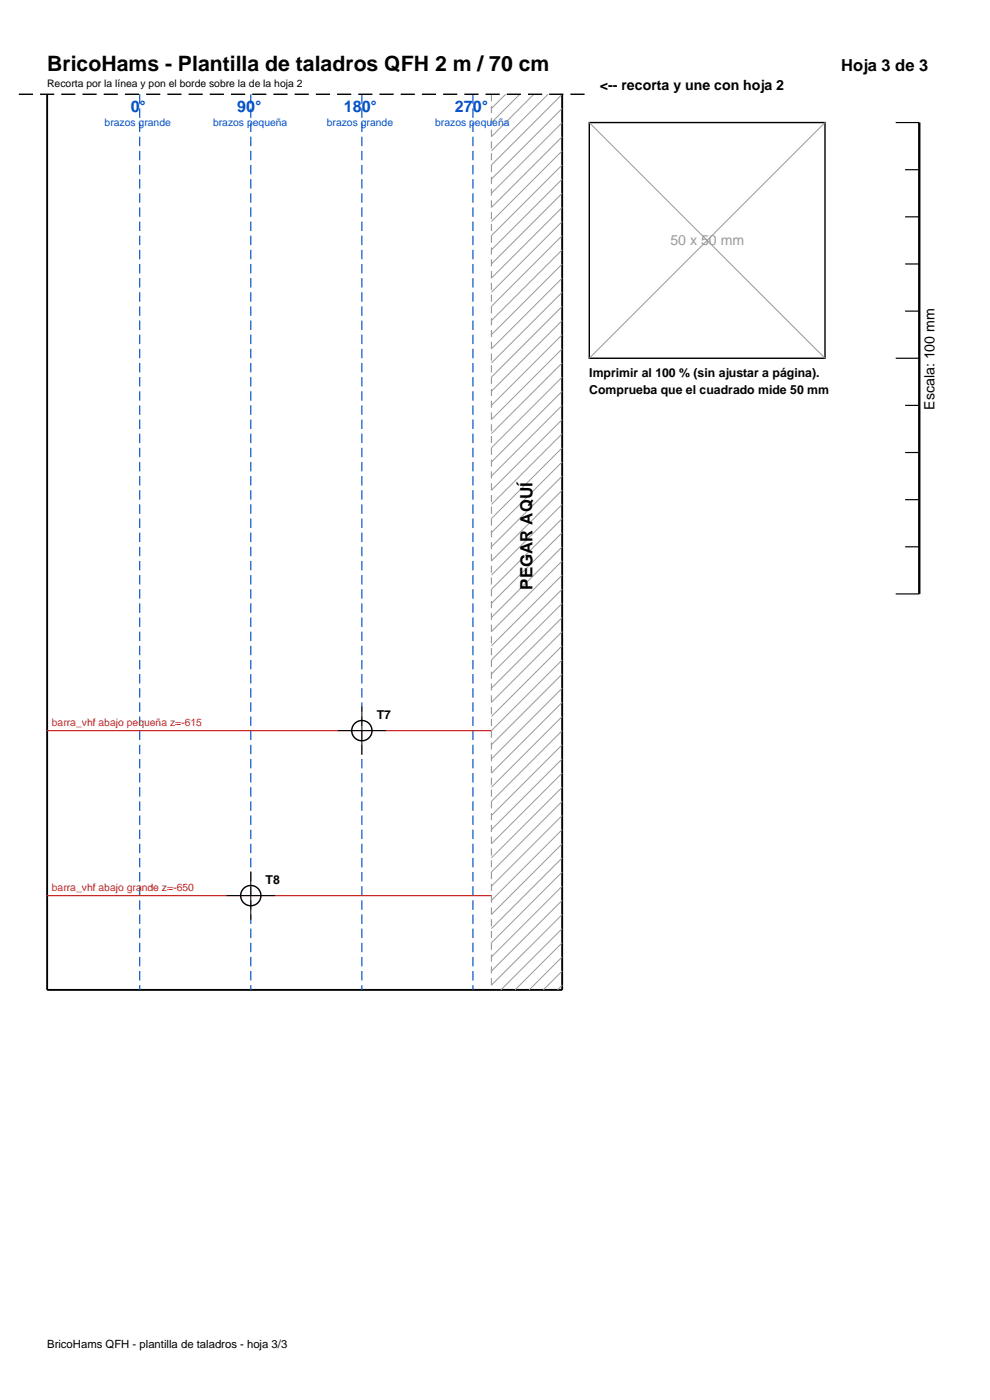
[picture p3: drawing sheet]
<svg xmlns="http://www.w3.org/2000/svg" width="210mm" height="297mm" viewBox="0 0 210 297" stroke-linecap="round" stroke-linejoin="round" font-family="sans-serif">
<path d="M10 20v190h109.2v-190" fill="none" stroke="#000" stroke-width=".4"/>
<path d="M104.2 20v190" fill="none" stroke="#9a9a9a" stroke-width=".25" stroke-dasharray="1.5 1" stroke-linecap="butt"/>
<g fill="none" stroke="#9a9a9a" stroke-width=".21">
<path d="M107.2 20l-3 3M110.2 20l-6 6M113.2 20l-9 9M116.2 20l-12 12M119.2 20l-15 15M119.2 23l-15 15M119.2 26l-15 15M119.2 29l-15 15M119.2 32l-15 15M119.2 35l-15 15M119.2 38l-15 15M125 26l50 50"/>
<path d="M175 26l-50 50M119.2 41l-15 15M119.2 44l-15 15M119.2 47l-15 15M119.2 50l-15 15M119.2 53l-15 15M119.2 56l-15 15M119.2 59l-15 15M119.2 62l-15 15M119.2 65l-15 15M119.2 68l-15 15M119.2 71l-15 15"/>
<path d="M119.2 74l-15 15M119.2 77l-15 15M119.2 80l-15 15M119.2 83l-15 15M119.2 86l-15 15M119.2 89l-15 15M119.2 92l-15 15M119.2 95l-15 15M119.2 98l-15 15M119.2 101l-15 15M119.2 104l-15 15M119.2 107l-15 15"/>
<path d="M119.2 110l-15 15M119.2 113l-15 15M119.2 116l-15 15M119.2 119l-15 15M119.2 122l-15 15M119.2 125l-15 15M119.2 128l-15 15M119.2 131l-15 15M119.2 134l-15 15M119.2 137l-15 15M119.2 140l-15 15M119.2 143l-15 15"/>
<path d="M119.2 146l-15 15M119.2 149l-15 15M119.2 152l-15 15M119.2 155l-15 15M119.2 158l-15 15M119.2 161l-15 15M119.2 164l-15 15M119.2 167l-15 15M119.2 170l-15 15M119.2 173l-15 15M119.2 176l-15 15M119.2 179l-15 15"/>
<path d="M119.2 182l-15 15M119.2 185l-15 15M119.2 188l-15 15M119.2 191l-15 15M119.2 194l-15 15M119.2 197l-13 13M119.2 200l-10 10M119.2 203l-7 7M119.2 206l-4 4M119.2 209l-1 1"/>
</g>
<path d="M29.6 20v190M53.2 20v190M76.8 20v190M100.3 20v190" fill="none" stroke="#0050c8" stroke-width=".25" stroke-dasharray="2 1" stroke-linecap="butt"/>
<path d="M10 155h94.2M10 190h94.2" fill="none" stroke="#c81e1e" stroke-width=".25"/>
<g fill="none" stroke="#000" stroke-width=".3">
<path d="M125 26h50v50h-50z"/>
<circle cx="76.8" cy="155" r="2.15"/>
<circle cx="53.2" cy="190" r="2.15"/>
</g>
<path d="M71.6 155h10.3M76.8 149.9v10.3M48 190h10.3M53.2 184.9v10.3" fill="none" stroke="#000" stroke-width=".21"/>
<path d="M4 20h121.2" fill="none" stroke="#000" stroke-width=".3" stroke-dasharray="3 1.5" stroke-linecap="butt"/>
<path d="M195 26v100" fill="none" stroke="#000" stroke-width=".5"/>
<path d="M190 26h5M192 36h3M192 46h3M192 56h3M190 76h5M192 66h3M192 86h3M192 96h3M192 106h3M192 116h3M190 126h5" fill="none" stroke="#000" stroke-width=".25"/>
<text font-size="4.5" x="10" y="15">BricoHams - Plantilla de taladros QFH 2 m / 70 cm</text>
<text font-size="3.6" x="112.9" y="125.1" transform="rotate(-90 112.9 125.1)">PEGAR AQUÍ</text>
<text font-size="3.5" x="178.4" y="15">Hoja 3 de 3</text>
<g font-size="3.4" fill="#0050c8">
<text x="27.7" y="23.8">0°</text>
<text x="50.3" y="23.8">90°</text>
<text x="73" y="23.8">180°</text>
<text x="96.5" y="23.8">270°</text>
</g>
<g font-size="3">
<text x="127.2" y="19">&lt;-- recorta y une con hoja 2</text>
<text x="198.2" y="86.9" transform="rotate(-90 198.2 86.9)">Escala: 100 mm</text>
</g>
<text font-size="3" fill="#9a9a9a" x="142.2" y="52">50 x 50 mm</text>
<g font-size="2.6">
<text x="125" y="80">Imprimir al 100 % (sin ajustar a página).</text>
<text x="125" y="83.6">Comprueba que el cuadrado mide 50 mm</text>
<text x="79.9" y="152.6">T7</text>
<text x="56.3" y="187.6">T8</text>
</g>
<text font-size="2.4" x="10" y="286">BricoHams QFH - plantilla de taladros - hoja 3/3</text>
<text font-size="2.2" x="10" y="18.5">Recorta por la línea y pon el borde sobre la de la hoja 2</text>
<g font-size="2.2" fill="#0050c8">
<text x="22.2" y="26.8">brazos grande</text>
<text x="45.2" y="26.8">brazos pequeña</text>
<text x="69.3" y="26.8">brazos grande</text>
<text x="92.3" y="26.8">brazos pequeña</text>
</g>
<g font-size="2.2" fill="#c81e1e">
<text x="11" y="154">barra_vhf abajo pequeña z=-615</text>
<text x="11" y="189">barra_vhf abajo grande z=-650</text>
</g>
</svg>
